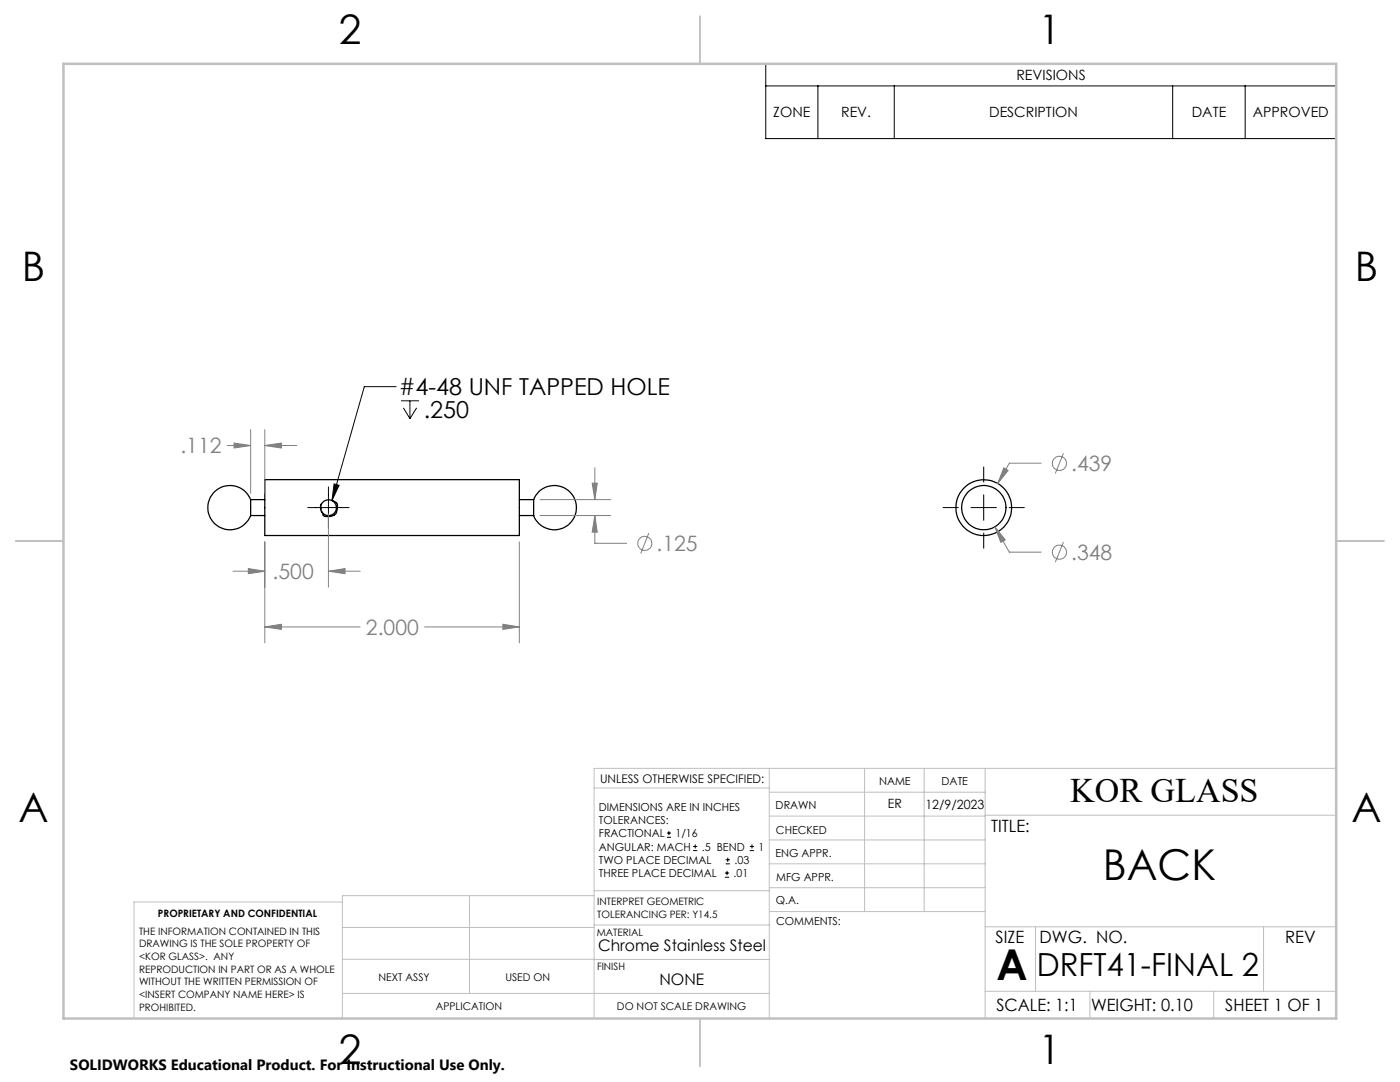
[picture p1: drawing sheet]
<svg xmlns="http://www.w3.org/2000/svg" width="279mm" height="216mm" viewBox="0 0 279 216" stroke-linecap="round" stroke-linejoin="round" font-family="sans-serif">
<g fill="none" stroke="#000" stroke-width=".25">
<path d="M50 99.7a4.4 4.4 0 0 0-6.8-1.9 4.4 4.4 0 0 0 0 7 4.4 4.4 0 0 0 6.8-1.9M50 99.7v3.2M50 99.7h2.8M52.8 95.7h50.8v11.2h-50.8zM66.3 99.9l.9 .5 .1 .8a1.42 1.42 0 0 1-.3 1.3 2.13 2.13 0 0 1-2.5 .4l-.5-1.4M66.3 99.9a1.64 1.64 0 0 0-2.1 .6M66.3 99.9a1.59 1.59 0 0 1 .4 2.5 1.59 1.59 0 0 1-2.6-.4M103.6 99.7h2.9M106.5 99.7a4.4 4.4 0 0 1 6.8-1.9 4.4 4.4 0 0 1 0 7 4.4 4.4 0 0 1-6.8-1.9M106.5 99.7v3.2M50 102.9h2.8M64 101.5v.2"/>
<path d="M64.2 100.5l-.2 .3v.7M64.2 100.5l-.2 1M67.1 101.2v.1M103.6 102.9h2.9"/>
<circle cx="196.3" cy="101.3" r="5.6"/>
<circle cx="196.3" cy="101.3" r="4.4"/>
</g>
<g fill="none" stroke="#808080" stroke-width=".2">
<path d="M45.4 88.9h4.6M46.7 88.4l3.3 .5-3.3 .5zM50 85.7v12.7M52.8 88.9l3.4-.5v1zM52.8 85.7v12.7M52.8 88.9h6.4M107.8 99.7h14.1M118.2 96.4h1l-.5 3.3zM118.7 93.3v6.4M200.3 93.3l.9 .6-2.1 2.6zM207.8 92.4h-6.4l-2.3 4.1M212.2 90.5l-1.6 4"/>
<path d="M46.5 114h6.3M49.6 113.5l3.2 .5-3.2 .5zM52.8 108.1v20.2M65.5 114l3.4-.5v1zM65.5 102.6v14.6M65.5 114h6.4M103.6 108.1v20.2M107.8 102.9h14.1M118.7 102.9l.5 3.3h-1zM118.7 102.9v5.5h6.4M129.5 106.4l-1.6 4.1M198.5 105.1l2.1 2.6-.9 .5z"/>
<path d="M198.5 105.1l2.9 5.1h6.4M212.2 108.2l-1.6 4M52.8 125.1l3.4-.5v1zM52.8 125.1h19.1M84.7 125.1h18.9M100.4 124.6l3.2 .5-3.2 .5z"/>
<circle cx="211.4" cy="92.5" r="1.41"/>
<circle cx="128.7" cy="108.4" r="1.41"/>
<circle cx="211.4" cy="110.2" r="1.4"/>
</g>
<g fill="none" stroke="#000" stroke-width=".2">
<path d="M152.8 12.7h113.9v15h-113.9zM152.8 17.1h113.9M163.2 17.1v10.6M178.5 17.1v10.6M234 17.1v10.6M248.5 17.1v10.6M79.1 77.2h-6.4l-6.4 22.7M80 80h3.6M81.8 80v3.5M65.5 97.2v8.2M66.7 96.6l1 .2-1.4 3.1zM80.5 81.4l1.3 2.1"/>
<path d="M83.1 81.4l-1.3 2.1M196.3 93.2v3M196.3 98.7v5.1M61.4 101.3h8.3M188.2 101.3h3M193.8 101.3h5.1M196.3 106.4v3M201.4 101.3h3M133.1 167.1h.8M133.1 166.2h.8M133.5 165.8v.9M138.3 169.7h.8"/>
<path d="M138.3 168.9h.8M138.7 168.5v.8M144.7 175h.8M144.7 174.2h.8M144.8 172.4h.9M144.8 171.6h.9M145.1 173.8v.8M145.2 171.1v.9M149.6 169.7h.9M149.6 168.9h.9M150.1 168.5v.8"/>
</g>
<g fill="none" stroke="#c0c0c0" stroke-width=".2">
<path d="M118.6 157.2h34.9M153.5 153.3v49.9M153.5 158.1h43.1M172.5 153.3v28.6M184.4 153.3v28.6M196.6 153.3v49.9M266.7 153.3h-148.1v49.9M68.3 180h-41.6v23.2M93.7 178.7v19.5M118.6 178.7h-50.3v24.5M118.6 177.7h35M153.5 167.6h43.1"/>
<path d="M153.5 162.8h43.1M153.5 172.4h43.1M153.5 177.1h43.1M196.6 162.7h70.1M68.3 198.2h85.2M68.3 191.4l85.2 .1M68.3 185.1h50.3M118.6 184.6h35M153.6 181.9h43M196.6 197.8h70.1M196.6 184.9h70.1M206.7 184.9v12.9"/>
<path d="M217.5 197.8v5.4M242.2 197.8v5.4M252.2 184.9v12.9"/>
</g>
<path d="M139.7 3.2v9.5M3.1 107.9h9.6M266.7 107.9h9.5M139.7 203.2v9.6" fill="none" stroke="#c0c0c0" stroke-width=".25"/>
<path d="M12.7 12.7h254v190.5h-254z" fill="none" stroke="#c0c0c0" stroke-width=".5"/>
<path d="M66.7 96.6l1 .2-1.4 3.1z" fill="#000"/>
<path d="M52.8 125.1l3.4-.5v1zM100.4 124.6l3.2 .5-3.2 .5zM52.8 88.9l3.4-.5v1zM46.7 88.4l3.3 .5-3.3 .5zM118.2 96.4h1l-.5 3.3zM118.7 102.9l.5 3.3h-1zM49.6 113.5l3.2 .5-3.2 .5zM65.5 114l3.4-.5v1zM200.3 93.3l-1.2 3.2 2.1-2.6zM198.5 105.1l1.2 3.1 .9-.5z" fill="#808080"/>
<g font-size="8.5">
<text x="220.1" y="175.5">BACK</text>
<text x="198.9" y="195.5">A</text>
</g>
<g font-size="8.1">
<text x="67.6" y="8.9">2</text>
<text x="207.3" y="8.9">1</text>
<text x="4.4" y="56.1">B</text>
<text x="270.4" y="56.1">B</text>
<text x="3.7" y="164.1">A</text>
<text x="269.7" y="164.1">A</text>
<text x="67.6" y="212.4">2</text>
<text x="207.3" y="212.4">1</text>
</g>
<text font-size="6.9" x="213.6" y="160.1">KOR GLASS</text>
<text font-size="6.3" x="206.9" y="194.8">DRFT41-FINAL 2</text>
<g font-size="4.7">
<text x="79.6" y="78.9">#4-48 UNF TAPPED HOLE</text>
<text x="84.6" y="83.4">.250</text>
</g>
<g font-size="4.2" fill="#808080">
<text x="36" y="90.5">.112</text>
<text x="213.8" y="94">.439</text>
<text x="131" y="110">.125</text>
<text x="213.8" y="111.7">.348</text>
<text x="54.4" y="115.6">.500</text>
<text x="73" y="126.7">2.000</text>
</g>
<g font-size="3.4">
<text x="197.8" y="166">TITLE:</text>
<text x="198.7" y="188.1">SIZE</text>
<text x="207.5" y="188.1">DWG. NO.</text>
<text x="256.5" y="188.2">REV</text>
<text x="198.8" y="201.7">SCALE: 1:1</text>
<text x="217.7" y="201.8">WEIGHT: 0.10</text>
<text x="244.5" y="201.7">SHEET 1 OF 1</text>
</g>
<g font-size="3.2">
<text x="119.4" y="189.8">Chrome Stainless Steel</text>
<text x="131.6" y="196.6">NONE</text>
</g>
<text font-size="3" x="14" y="213.5">SOLIDWORKS Educational Product. For Instructional Use Only.</text>
<g font-size="2.8">
<text x="202.8" y="16">REVISIONS</text>
<text x="154.3" y="23.4">ZONE</text>
<text x="167.9" y="23.4">REV.</text>
<text x="197.4" y="23.4">DESCRIPTION</text>
<text x="237.8" y="23.4">DATE</text>
<text x="250" y="23.4">APPROVED</text>
</g>
<g font-size="2.5">
<text x="177.2" y="161.3">ER</text>
<text x="184.7" y="161.4">12/9/2023</text>
</g>
<text font-size="2.4" x="119.8" y="156.2">UNLESS OTHERWISE SPECIFIED:</text>
<g font-size="2.2">
<text x="119.5" y="161.8">DIMENSIONS ARE IN INCHES</text>
<text x="154.8" y="161.4">DRAWN</text>
<text x="175.4" y="156.6">NAME</text>
<text x="187.9" y="156.7">DATE</text>
<text x="119.5" y="164.4">TOLERANCES:</text>
<text x="119.5" y="167.1">FRACTIONAL</text>
<text x="134.8" y="167.1">1/16</text>
<text x="154.9" y="166.3">CHECKED</text>
<text x="119.5" y="172.4">TWO PLACE DECIMAL</text>
<text x="119.5" y="169.7">ANGULAR: MACH</text>
<text x="140.1" y="169.7">.5 BEND</text>
<text x="146.6" y="172.4">.03</text>
<text x="151.4" y="169.7">1</text>
<text x="154.8" y="171">ENG APPR.</text>
<text x="119.5" y="175">THREE PLACE DECIMAL</text>
<text x="146.4" y="175">.01</text>
<text x="154.9" y="175.7">MFG APPR.</text>
<text x="154.9" y="180.4">Q.A.</text>
<text x="154.9" y="184.6">COMMENTS:</text>
</g>
<g font-size="2.1">
<text x="75.5" y="195.7">NEXT ASSY</text>
<text x="100.9" y="195.7">USED ON</text>
<text x="86.9" y="201.5">APPLICATION</text>
<text x="123.1" y="201.6">DO NOT SCALE DRAWING</text>
</g>
<g font-size="2">
<text x="31.5" y="182.9">PROPRIETARY AND CONFIDENTIAL</text>
<text x="119.2" y="180.6">INTERPRET GEOMETRIC</text>
<text x="119.2" y="183.1">TOLERANCING PER: Y14.5</text>
<text x="27.8" y="186.5">THE INFORMATION CONTAINED IN THIS</text>
<text x="27.8" y="189">DRAWING IS THE SOLE PROPERTY OF</text>
<text x="27.8" y="191.6">&lt;KOR GLASS&gt;. ANY</text>
<text x="119.1" y="186.7">MATERIAL</text>
<text x="27.8" y="194.1">REPRODUCTION IN PART OR AS A WHOLE</text>
<text x="27.8" y="196.6">WITHOUT THE WRITTEN PERMISSION OF</text>
<text x="119.1" y="193.5">FINISH</text>
<text x="27.8" y="199.1">&lt;INSERT COMPANY NAME HERE&gt; IS</text>
<text x="27.8" y="201.7">PROHIBITED.</text>
</g>
</svg>
